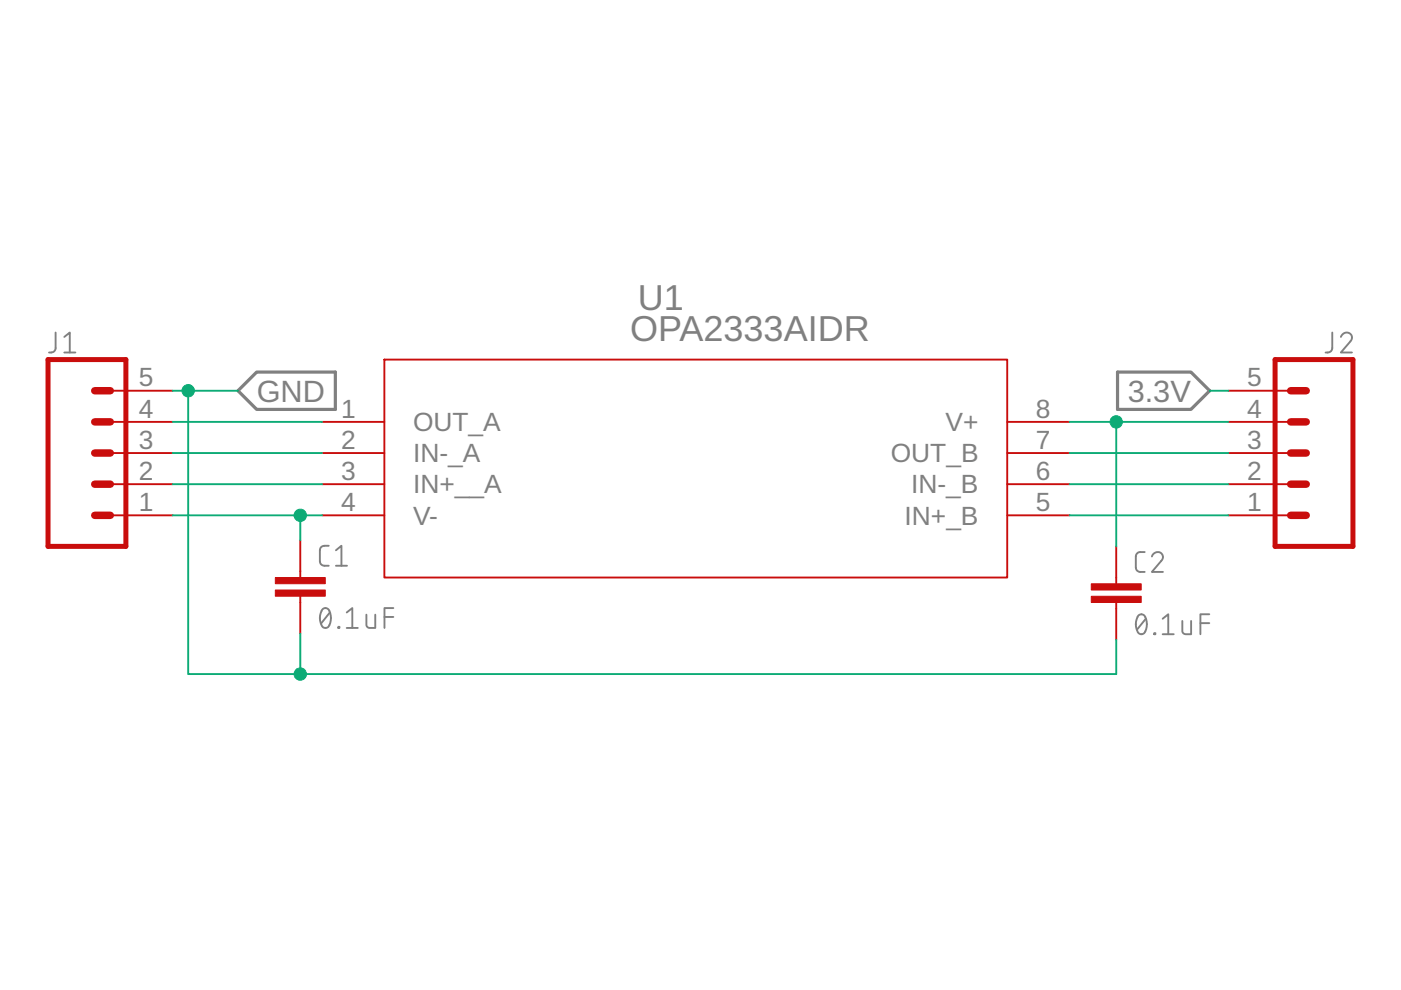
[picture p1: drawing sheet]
<?xml version="1.0" encoding="utf-8"?>
<!DOCTYPE eagle SYSTEM "eagle.dtd">
<!--
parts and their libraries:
SparkFun-Capacitors: Licensing: Creative Commons ShareAlike 4.0 International - https://creativecommons.org/licenses/by-sa/4.0
-->
<eagle version="9.4.1">
<drawing>
<settings>
<setting alwaysvectorfont="no"/>
<setting verticaltext="up"/>
</settings>
<grid distance="10" unitdist="mil" unit="mil" style="lines" multiple="1" display="no" altdistance="0.01" altunitdist="inch" altunit="inch"/>
<schematic xreflabel="%F%N/%S.%C%R" xrefpart="/%S.%C%R">
<libraries>
<library name="OPA2333AIDR">
<symbols>
<symbol name="OPA2333AIDG4">
<pin name="OUT_A" x="2.54" y="0" length="middle" direction="out"/>
<pin name="IN-_A" x="2.54" y="-2.54" length="middle" direction="in"/>
<pin name="IN+__A" x="2.54" y="-5.08" length="middle" direction="in"/>
<pin name="V-" x="2.54" y="-7.62" length="middle" direction="pwr"/>
<pin name="IN+_B" x="63.5" y="-7.62" length="middle" direction="in" rot="R180"/>
<pin name="IN-_B" x="63.5" y="-5.08" length="middle" direction="in" rot="R180"/>
<pin name="OUT_B" x="63.5" y="-2.54" length="middle" direction="out" rot="R180"/>
<pin name="V+" x="63.5" y="0" length="middle" direction="pwr" rot="R180"/>
<wire x1="7.62" y1="5.08" x2="7.62" y2="-12.7" width="0.1524" layer="94"/>
<wire x1="7.62" y1="-12.7" x2="58.42" y2="-12.7" width="0.1524" layer="94"/>
<wire x1="58.42" y1="-12.7" x2="58.42" y2="5.08" width="0.1524" layer="94"/>
<wire x1="58.42" y1="5.08" x2="7.62" y2="5.08" width="0.1524" layer="94"/>
<text x="28.2956" y="9.1186" size="2.0828" layer="95" ratio="6" rot="SR0">&gt;Name</text>
<text x="27.6606" y="6.5786" size="2.0828" layer="96" ratio="6" rot="SR0">&gt;Value</text>
</symbol>
</symbols>
<devicesets>
<deviceset name="OPA2333AIDR" prefix="U">
<gates>
<gate name="A" symbol="OPA2333AIDG4" x="0" y="0"/>
</gates>
<devices>
<device name="" package="D8">
<connects>
<connect gate="A" pin="IN+_B" pad="5"/>
<connect gate="A" pin="IN+__A" pad="3"/>
<connect gate="A" pin="IN-_A" pad="2"/>
<connect gate="A" pin="IN-_B" pad="6"/>
<connect gate="A" pin="OUT_A" pad="1"/>
<connect gate="A" pin="OUT_B" pad="7"/>
<connect gate="A" pin="V+" pad="8"/>
<connect gate="A" pin="V-" pad="4"/>
</connects>
<technologies>
<technology name="">
<attribute name="MANUFACTURER_PART_NUMBER" value="OPA2333AIDR" constant="no"/>
<attribute name="VENDOR" value="Texas Instruments" constant="no"/>
</technology>
</technologies>
</device>
<device name="D8-M" package="D8-M">
<connects>
<connect gate="A" pin="IN+_B" pad="5"/>
<connect gate="A" pin="IN+__A" pad="3"/>
<connect gate="A" pin="IN-_A" pad="2"/>
<connect gate="A" pin="IN-_B" pad="6"/>
<connect gate="A" pin="OUT_A" pad="1"/>
<connect gate="A" pin="OUT_B" pad="7"/>
<connect gate="A" pin="V+" pad="8"/>
<connect gate="A" pin="V-" pad="4"/>
</connects>
<technologies>
<technology name="">
<attribute name="MANUFACTURER_PART_NUMBER" value="OPA2333AIDR" constant="no"/>
<attribute name="VENDOR" value="Texas Instruments" constant="no"/>
</technology>
</technologies>
</device>
<device name="D8-L" package="D8-L">
<connects>
<connect gate="A" pin="IN+_B" pad="5"/>
<connect gate="A" pin="IN+__A" pad="3"/>
<connect gate="A" pin="IN-_A" pad="2"/>
<connect gate="A" pin="IN-_B" pad="6"/>
<connect gate="A" pin="OUT_A" pad="1"/>
<connect gate="A" pin="OUT_B" pad="7"/>
<connect gate="A" pin="V+" pad="8"/>
<connect gate="A" pin="V-" pad="4"/>
</connects>
<technologies>
<technology name="">
<attribute name="MANUFACTURER_PART_NUMBER" value="OPA2333AIDR" constant="no"/>
<attribute name="VENDOR" value="Texas Instruments" constant="no"/>
</technology>
</technologies>
</device>
</devices>
</deviceset>
</devicesets>
</library>
<library name="SparkFun-Capacitors">
<symbols>
<symbol name="CAP">
<wire x1="0" y1="2.54" x2="0" y2="2.032" width="0.1524" layer="94"/>
<wire x1="0" y1="0" x2="0" y2="0.508" width="0.1524" layer="94"/>
<text x="1.524" y="2.921" size="1.778" layer="95" font="vector">&gt;NAME</text>
<text x="1.524" y="-2.159" size="1.778" layer="96" font="vector">&gt;VALUE</text>
<rectangle x1="-2.032" y1="0.508" x2="2.032" y2="1.016" layer="94"/>
<rectangle x1="-2.032" y1="1.524" x2="2.032" y2="2.032" layer="94"/>
<pin name="1" x="0" y="5.08" visible="off" length="short" direction="pas" swaplevel="1" rot="R270"/>
<pin name="2" x="0" y="-2.54" visible="off" length="short" direction="pas" swaplevel="1" rot="R90"/>
</symbol>
</symbols>
<devicesets>
<deviceset name="0.1UF" prefix="C">
<gates>
<gate name="G$1" symbol="CAP" x="0" y="0"/>
</gates>
<devices>
<device name="-0402-16V-10%" package="0402">
<connects>
<connect gate="G$1" pin="1" pad="1"/>
<connect gate="G$1" pin="2" pad="2"/>
</connects>
<package3dinstances>
<package3dinstance package3d_urn="urn:adsk.eagle:package:37413/1"/>
</package3dinstances>
<technologies>
<technology name="">
<attribute name="PROD_ID" value="CAP-12416"/>
<attribute name="VALUE" value="0.1uF"/>
</technology>
</technologies>
</device>
<device name="-0603-25V-(+80/-20%)" package="0603">
<connects>
<connect gate="G$1" pin="1" pad="1"/>
<connect gate="G$1" pin="2" pad="2"/>
</connects>
<package3dinstances>
<package3dinstance package3d_urn="urn:adsk.eagle:package:37414/1"/>
</package3dinstances>
<technologies>
<technology name="">
<attribute name="PROD_ID" value="CAP-00810"/>
<attribute name="VALUE" value="0.1uF"/>
</technology>
</technologies>
</device>
<device name="-0603-25V-5%" package="0603">
<connects>
<connect gate="G$1" pin="1" pad="1"/>
<connect gate="G$1" pin="2" pad="2"/>
</connects>
<package3dinstances>
<package3dinstance package3d_urn="urn:adsk.eagle:package:37414/1"/>
</package3dinstances>
<technologies>
<technology name="">
<attribute name="PROD_ID" value="CAP-08604"/>
<attribute name="VALUE" value="0.1uF"/>
</technology>
</technologies>
</device>
<device name="-KIT-EZ-50V-20%" package="CAP-PTH-SMALL-KIT">
<connects>
<connect gate="G$1" pin="1" pad="1"/>
<connect gate="G$1" pin="2" pad="2"/>
</connects>
<package3dinstances>
<package3dinstance package3d_urn="urn:adsk.eagle:package:37428/1"/>
</package3dinstances>
<technologies>
<technology name="">
<attribute name="PROD_ID" value="CAP-08370"/>
<attribute name="VALUE" value="0.1uF"/>
</technology>
</technologies>
</device>
<device name="-0603-100V-10%" package="0603">
<connects>
<connect gate="G$1" pin="1" pad="1"/>
<connect gate="G$1" pin="2" pad="2"/>
</connects>
<package3dinstances>
<package3dinstance package3d_urn="urn:adsk.eagle:package:37414/1"/>
</package3dinstances>
<technologies>
<technology name="">
<attribute name="PROD_ID" value="CAP-08390"/>
<attribute name="VALUE" value="0.1uF"/>
</technology>
</technologies>
</device>
</devices>
</deviceset>
</devicesets>
</library>
<library name="SparkFun-Connectors">
<symbols>
<symbol name="CONN_05">
<wire x1="3.81" y1="-7.62" x2="-2.54" y2="-7.62" width="0.4064" layer="94"/>
<wire x1="1.27" y1="0" x2="2.54" y2="0" width="0.6096" layer="94"/>
<wire x1="1.27" y1="-2.54" x2="2.54" y2="-2.54" width="0.6096" layer="94"/>
<wire x1="1.27" y1="-5.08" x2="2.54" y2="-5.08" width="0.6096" layer="94"/>
<wire x1="-2.54" y1="7.62" x2="-2.54" y2="-7.62" width="0.4064" layer="94"/>
<wire x1="3.81" y1="-7.62" x2="3.81" y2="7.62" width="0.4064" layer="94"/>
<wire x1="-2.54" y1="7.62" x2="3.81" y2="7.62" width="0.4064" layer="94"/>
<wire x1="1.27" y1="5.08" x2="2.54" y2="5.08" width="0.6096" layer="94"/>
<wire x1="1.27" y1="2.54" x2="2.54" y2="2.54" width="0.6096" layer="94"/>
<text x="-2.54" y="-9.906" size="1.778" layer="96" font="vector">&gt;VALUE</text>
<text x="-2.54" y="8.128" size="1.778" layer="95" font="vector">&gt;NAME</text>
<pin name="1" x="7.62" y="-5.08" visible="pad" length="middle" direction="pas" swaplevel="1" rot="R180"/>
<pin name="2" x="7.62" y="-2.54" visible="pad" length="middle" direction="pas" swaplevel="1" rot="R180"/>
<pin name="3" x="7.62" y="0" visible="pad" length="middle" direction="pas" swaplevel="1" rot="R180"/>
<pin name="4" x="7.62" y="2.54" visible="pad" length="middle" direction="pas" swaplevel="1" rot="R180"/>
<pin name="5" x="7.62" y="5.08" visible="pad" length="middle" direction="pas" swaplevel="1" rot="R180"/>
</symbol>
</symbols>
<devicesets>
<deviceset name="CONN_05" prefix="J" uservalue="yes">
<gates>
<gate name="G$1" symbol="CONN_05" x="-2.54" y="0"/>
</gates>
<devices>
<device name="" package="1X05">
<connects>
<connect gate="G$1" pin="1" pad="1"/>
<connect gate="G$1" pin="2" pad="2"/>
<connect gate="G$1" pin="3" pad="3"/>
<connect gate="G$1" pin="4" pad="4"/>
<connect gate="G$1" pin="5" pad="5"/>
</connects>
<package3dinstances>
<package3dinstance package3d_urn="urn:adsk.eagle:package:38104/1"/>
</package3dinstances>
<technologies>
<technology name=""/>
</technologies>
</device>
<device name="1.27MM" package="1X05_1.27MM">
<connects>
<connect gate="G$1" pin="1" pad="1"/>
<connect gate="G$1" pin="2" pad="2"/>
<connect gate="G$1" pin="3" pad="3"/>
<connect gate="G$1" pin="4" pad="4"/>
<connect gate="G$1" pin="5" pad="5"/>
</connects>
<package3dinstances>
<package3dinstance package3d_urn="urn:adsk.eagle:package:38110/1"/>
</package3dinstances>
<technologies>
<technology name=""/>
</technologies>
</device>
<device name="LOCK" package="1X05_LOCK">
<connects>
<connect gate="G$1" pin="1" pad="1"/>
<connect gate="G$1" pin="2" pad="2"/>
<connect gate="G$1" pin="3" pad="3"/>
<connect gate="G$1" pin="4" pad="4"/>
<connect gate="G$1" pin="5" pad="5"/>
</connects>
<package3dinstances>
<package3dinstance package3d_urn="urn:adsk.eagle:package:38105/1"/>
</package3dinstances>
<technologies>
<technology name=""/>
</technologies>
</device>
<device name="LOCK_LONGPADS" package="1X05_LOCK_LONGPADS">
<connects>
<connect gate="G$1" pin="1" pad="1"/>
<connect gate="G$1" pin="2" pad="2"/>
<connect gate="G$1" pin="3" pad="3"/>
<connect gate="G$1" pin="4" pad="4"/>
<connect gate="G$1" pin="5" pad="5"/>
</connects>
<package3dinstances>
<package3dinstance package3d_urn="urn:adsk.eagle:package:38107/1"/>
</package3dinstances>
<technologies>
<technology name=""/>
</technologies>
</device>
<device name="PTH_LONGPADS" package="1X05_LONGPADS">
<connects>
<connect gate="G$1" pin="1" pad="1"/>
<connect gate="G$1" pin="2" pad="2"/>
<connect gate="G$1" pin="3" pad="3"/>
<connect gate="G$1" pin="4" pad="4"/>
<connect gate="G$1" pin="5" pad="5"/>
</connects>
<package3dinstances>
<package3dinstance package3d_urn="urn:adsk.eagle:package:38109/1"/>
</package3dinstances>
<technologies>
<technology name=""/>
</technologies>
</device>
<device name="SMD" package="1X05_1MM">
<connects>
<connect gate="G$1" pin="1" pad="1"/>
<connect gate="G$1" pin="2" pad="2"/>
<connect gate="G$1" pin="3" pad="3"/>
<connect gate="G$1" pin="4" pad="4"/>
<connect gate="G$1" pin="5" pad="5"/>
</connects>
<package3dinstances>
<package3dinstance package3d_urn="urn:adsk.eagle:package:38026/1"/>
</package3dinstances>
<technologies>
<technology name="">
<attribute name="PROD_ID" value="CONN-08528" constant="no"/>
<attribute name="SF_ID" value="GPS-08288" constant="no"/>
</technology>
</technologies>
</device>
<device name="SMD2" package="1X05_1MM_RA">
<connects>
<connect gate="G$1" pin="1" pad="1"/>
<connect gate="G$1" pin="2" pad="2"/>
<connect gate="G$1" pin="3" pad="3"/>
<connect gate="G$1" pin="4" pad="4"/>
<connect gate="G$1" pin="5" pad="5"/>
</connects>
<package3dinstances>
<package3dinstance package3d_urn="urn:adsk.eagle:package:38106/1"/>
</package3dinstances>
<technologies>
<technology name=""/>
</technologies>
</device>
<device name="NO_SILK" package="1X05_NO_SILK">
<connects>
<connect gate="G$1" pin="1" pad="1"/>
<connect gate="G$1" pin="2" pad="2"/>
<connect gate="G$1" pin="3" pad="3"/>
<connect gate="G$1" pin="4" pad="4"/>
<connect gate="G$1" pin="5" pad="5"/>
</connects>
<package3dinstances>
<package3dinstance package3d_urn="urn:adsk.eagle:package:38108/1"/>
</package3dinstances>
<technologies>
<technology name=""/>
</technologies>
</device>
<device name="JST" package="JST-5-PTH">
<connects>
<connect gate="G$1" pin="1" pad="1"/>
<connect gate="G$1" pin="2" pad="2"/>
<connect gate="G$1" pin="3" pad="3"/>
<connect gate="G$1" pin="4" pad="4"/>
<connect gate="G$1" pin="5" pad="5"/>
</connects>
<package3dinstances>
<package3dinstance package3d_urn="urn:adsk.eagle:package:38120/1"/>
</package3dinstances>
<technologies>
<technology name="">
<attribute name="SF_ID" value="PRT-09917" constant="no"/>
</technology>
</technologies>
</device>
<device name="JST-VERT" package="JST-5-PTH-VERT">
<connects>
<connect gate="G$1" pin="1" pad="1"/>
<connect gate="G$1" pin="2" pad="2"/>
<connect gate="G$1" pin="3" pad="3"/>
<connect gate="G$1" pin="4" pad="4"/>
<connect gate="G$1" pin="5" pad="5"/>
</connects>
<package3dinstances>
<package3dinstance package3d_urn="urn:adsk.eagle:package:38111/1"/>
</package3dinstances>
<technologies>
<technology name=""/>
</technologies>
</device>
<device name="SCREW" package="SCREWTERMINAL-3.5MM-5">
<connects>
<connect gate="G$1" pin="1" pad="1"/>
<connect gate="G$1" pin="2" pad="2"/>
<connect gate="G$1" pin="3" pad="3"/>
<connect gate="G$1" pin="4" pad="4"/>
<connect gate="G$1" pin="5" pad="5"/>
</connects>
<package3dinstances>
<package3dinstance package3d_urn="urn:adsk.eagle:package:38112/1"/>
</package3dinstances>
<technologies>
<technology name="">
<attribute name="PROD_ID" value="Combine 8288+8399" constant="no"/>
</technology>
</technologies>
</device>
</devices>
</deviceset>
</devicesets>
</library>
</libraries>
<attributes>
</attributes>
<variantdefs>
</variantdefs>
<classes>
<class number="0" name="default" width="0" drill="0">
</class>
</classes>
<parts>
<part name="U1" library="OPA2333AIDR" deviceset="OPA2333AIDR" device=""/>
<part name="C1" library="SparkFun-Capacitors" deviceset="0.1UF" device="-0603-25V-(+80/-20%)" package3d_urn="urn:adsk.eagle:package:37414/1" value="0.1uF"/>
<part name="J1" library="SparkFun-Connectors" deviceset="CONN_05" device="" package3d_urn="urn:adsk.eagle:package:38104/1"/>
<part name="J2" library="SparkFun-Connectors" deviceset="CONN_05" device="" package3d_urn="urn:adsk.eagle:package:38104/1"/>
<part name="C2" library="SparkFun-Capacitors" deviceset="0.1UF" device="-0603-25V-(+80/-20%)" package3d_urn="urn:adsk.eagle:package:37414/1" value="0.1uF"/>
</parts>
<sheets>
<sheet>
<plain>
</plain>
<instances>
<instance part="U1" gate="A" x="30.48" y="35.56" smashed="yes">
<attribute name="NAME" x="58.7756" y="44.6786" size="2.0828" layer="95" ratio="6" rot="SR0"/>
<attribute name="VALUE" x="58.1406" y="42.1386" size="2.0828" layer="96" ratio="6" rot="SR0"/>
</instance>
<instance part="C1" gate="G$1" x="31.242" y="20.828" smashed="yes">
<attribute name="NAME" x="32.766" y="23.749" size="1.778" layer="95" font="vector"/>
<attribute name="VALUE" x="32.766" y="18.669" size="1.778" layer="96" font="vector"/>
</instance>
<instance part="J1" gate="G$1" x="13.208" y="33.02" smashed="yes">
<attribute name="VALUE" x="10.668" y="23.114" size="1.778" layer="96" font="vector"/>
<attribute name="NAME" x="10.668" y="41.148" size="1.778" layer="95" font="vector"/>
</instance>
<instance part="J2" gate="G$1" x="114.554" y="33.02" smashed="yes" rot="MR0">
<attribute name="VALUE" x="117.094" y="23.114" size="1.778" layer="96" font="vector" rot="MR0"/>
<attribute name="NAME" x="117.094" y="41.148" size="1.778" layer="95" font="vector" rot="MR0"/>
</instance>
<instance part="C2" gate="G$1" x="97.79" y="20.32" smashed="yes">
<attribute name="NAME" x="99.314" y="23.241" size="1.778" layer="95" font="vector"/>
<attribute name="VALUE" x="99.314" y="18.161" size="1.778" layer="96" font="vector"/>
</instance>
</instances>
<busses>
</busses>
<nets>
<net name="N$1" class="0">
<segment>
<pinref part="U1" gate="A" pin="OUT_A"/>
<wire x1="20.828" y1="35.56" x2="33.02" y2="35.56" width="0.1524" layer="91"/>
<pinref part="J1" gate="G$1" pin="4"/>
</segment>
</net>
<net name="N$2" class="0">
<segment>
<pinref part="U1" gate="A" pin="IN-_A"/>
<wire x1="20.828" y1="33.02" x2="33.02" y2="33.02" width="0.1524" layer="91"/>
<pinref part="J1" gate="G$1" pin="3"/>
</segment>
</net>
<net name="N$3" class="0">
<segment>
<pinref part="U1" gate="A" pin="IN+__A"/>
<wire x1="20.828" y1="30.48" x2="33.02" y2="30.48" width="0.1524" layer="91"/>
<pinref part="J1" gate="G$1" pin="2"/>
</segment>
</net>
<net name="N$5" class="0">
<segment>
<pinref part="U1" gate="A" pin="V+"/>
<wire x1="93.98" y1="35.56" x2="97.79" y2="35.56" width="0.1524" layer="91"/>
<pinref part="J2" gate="G$1" pin="4"/>
<pinref part="C2" gate="G$1" pin="1"/>
<wire x1="97.79" y1="35.56" x2="106.934" y2="35.56" width="0.1524" layer="91"/>
<wire x1="97.79" y1="25.4" x2="97.79" y2="35.56" width="0.1524" layer="91"/>
<junction x="97.79" y="35.56"/>
</segment>
</net>
<net name="N$6" class="0">
<segment>
<pinref part="U1" gate="A" pin="OUT_B"/>
<wire x1="93.98" y1="33.02" x2="106.934" y2="33.02" width="0.1524" layer="91"/>
<pinref part="J2" gate="G$1" pin="3"/>
</segment>
</net>
<net name="N$7" class="0">
<segment>
<pinref part="U1" gate="A" pin="IN-_B"/>
<wire x1="106.934" y1="30.48" x2="93.98" y2="30.48" width="0.1524" layer="91"/>
<pinref part="J2" gate="G$1" pin="2"/>
</segment>
</net>
<net name="N$8" class="0">
<segment>
<pinref part="U1" gate="A" pin="IN+_B"/>
<wire x1="93.98" y1="27.94" x2="106.934" y2="27.94" width="0.1524" layer="91"/>
<pinref part="J2" gate="G$1" pin="1"/>
</segment>
</net>
<net name="GND" class="0">
<segment>
<pinref part="J1" gate="G$1" pin="5"/>
<label x="26.162" y="38.1" size="1.778" layer="95" xref="yes"/>
<wire x1="20.828" y1="38.1" x2="22.098" y2="38.1" width="0.1524" layer="91"/>
<pinref part="C1" gate="G$1" pin="2"/>
<wire x1="22.098" y1="38.1" x2="26.162" y2="38.1" width="0.1524" layer="91"/>
<wire x1="31.242" y1="18.288" x2="31.242" y2="14.986" width="0.1524" layer="91"/>
<wire x1="31.242" y1="14.986" x2="22.098" y2="14.986" width="0.1524" layer="91"/>
<wire x1="22.098" y1="14.986" x2="22.098" y2="38.1" width="0.1524" layer="91"/>
<junction x="22.098" y="38.1"/>
<pinref part="C2" gate="G$1" pin="2"/>
<wire x1="97.79" y1="17.78" x2="97.79" y2="14.986" width="0.1524" layer="91"/>
<wire x1="31.242" y1="14.986" x2="97.79" y2="14.986" width="0.1524" layer="91"/>
<junction x="31.242" y="14.986"/>
</segment>
</net>
<net name="3.3V" class="0">
<segment>
<pinref part="J2" gate="G$1" pin="5"/>
<wire x1="106.934" y1="38.1" x2="105.41" y2="38.1" width="0.1524" layer="91"/>
<label x="105.41" y="38.1" size="1.778" layer="95" rot="R180" xref="yes"/>
</segment>
</net>
<net name="N$4" class="0">
<segment>
<pinref part="U1" gate="A" pin="V-"/>
<pinref part="C1" gate="G$1" pin="1"/>
<wire x1="33.02" y1="27.94" x2="31.496" y2="27.94" width="0.1524" layer="91"/>
<wire x1="31.496" y1="27.94" x2="31.242" y2="27.94" width="0.1524" layer="91"/>
<wire x1="31.242" y1="27.94" x2="31.242" y2="25.908" width="0.1524" layer="91"/>
<pinref part="J1" gate="G$1" pin="1"/>
<wire x1="20.828" y1="27.94" x2="31.242" y2="27.94" width="0.1524" layer="91"/>
<junction x="31.242" y="27.94"/>
</segment>
</net>
</nets>
</sheet>
</sheets>
</schematic>
</drawing>
<compatibility>
<note version="8.2" severity="warning">
Since Version 8.2, EAGLE supports online libraries. The ids
of those online libraries will not be understood (or retained)
with this version.
</note>
<note version="8.3" severity="warning">
Since Version 8.3, EAGLE supports URNs for individual library
assets (packages, symbols, and devices). The URNs of those assets
will not be understood (or retained) with this version.
</note>
<note version="8.3" severity="warning">
Since Version 8.3, EAGLE supports the association of 3D packages
with devices in libraries, schematics, and board files. Those 3D
packages will not be understood (or retained) with this version.
</note>
</compatibility>
</eagle>
